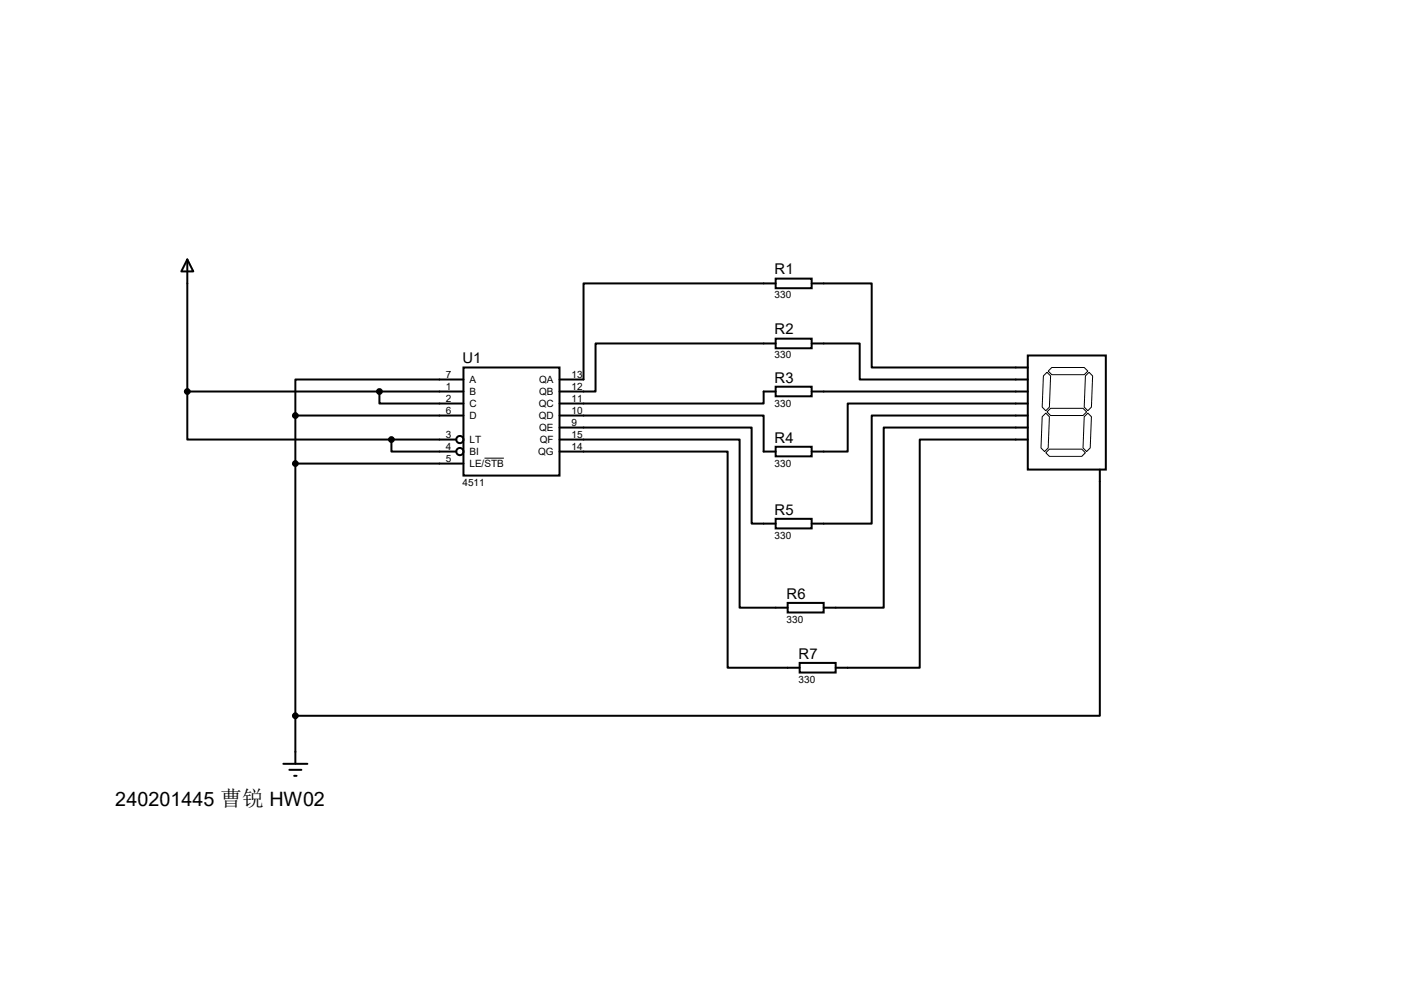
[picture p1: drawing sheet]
<svg xmlns="http://www.w3.org/2000/svg" width="297mm" height="210mm" viewBox="0 0 297 210" stroke-linecap="round" stroke-linejoin="round" font-family="sans-serif">
<g fill="none" stroke="#000" stroke-width=".42">
<path d="M39.6 54.9l1.3 2.5h-2.5zM39.6 54.9v27.9M164.1 58.9h7.6v2.1h-7.6zM164.1 59.9h-40.7v20.4h-5M171.7 59.9h12.7v17.8h33M98 77.7h20.4v22.9h-20.4zM164.1 71.6h7.6v2.1h-7.6zM164.1 72.6h-38.1v10.2h-7.6M171.7 72.6h10.2v7.7h35.5M217.4 75.2h16.5v24.1h-16.5zM39.6 82.8v10.2h43.2M39.6 82.8h58.4"/>
<path d="M62.5 87.9v73.6M62.5 98h35.5M62.5 87.9h35.5M80.3 82.8v2.5h17.7M82.8 93v2.5h13.7M82.8 93h13.7M98 80.3h-35.5v7.6M118.4 87.9h43.1v7.6h2.6M118.4 90.4h40.6v20.3h5.1M118.4 93h38.1v35.5h10.1M118.4 95.5h35.5v45.7h15.3M164.1 81.8h7.6v2h-7.6z"/>
<path d="M164.1 94.5h7.6v2h-7.6zM164.1 82.8h-2.6v2.5h-43.1M171.7 82.8h45.7M217.4 85.3h-38.1v10.2h-7.6M217.4 87.9h-33v22.8h-12.7M217.4 90.4h-30.5v38.1h-12.7M217.4 93h-22.8v48.2h-17.8M232.7 99.3v52.1h-170.2M164.1 109.7h7.6v2.1h-7.6zM166.6 127.5h7.6v2h-7.6zM169.2 140.2h7.6v2h-7.6zM59.9 161.5h5.1"/>
<path d="M61.2 162.8h2.6M62.2 164.1h.5"/>
<circle cx="97.3" cy="93" r=".76"/>
<circle cx="97.3" cy="95.5" r=".76"/>
</g>
<path d="M220.7 79.5l.8-.8 .7 .8-.2 6.6-.8 .8-.7-.8zM221.7 78.5l.8-.8h6.9l.7 .8-.7 .7h-6.9zM230.4 78.7l.7 .8-.2 6.6-.8 .8-.7-.8 .2-6.6zM102.5 96.9h4.1M221.2 95.8l.8-.8h6.9l.7 .8-.7 .7h-6.9zM221.2 87.4l.8 .7-.3 6.6-.7 .8-.8-.8 .3-6.6zM222.2 86.4h6.9l.8 .7-.8 .8h-6.9l-.7-.8zM229.4 88.1l.7-.7 .8 .7-.3 6.6-.7 .8-.8-.8z" fill="none" stroke="#000" stroke-width=".21"/>
<g fill="#000" stroke="#000" stroke-width=".42">
<circle cx="39.6" cy="82.8" r=".51"/>
<circle cx="62.5" cy="98" r=".51"/>
<circle cx="62.5" cy="87.9" r=".51"/>
<circle cx="80.3" cy="82.8" r=".51"/>
<circle cx="82.8" cy="93" r=".51"/>
<circle cx="62.5" cy="151.4" r=".51"/>
</g>
<text font-size="4.2" x="24.4" y="170.4">240201445 曹锐 HW02</text>
<g font-size="3.1">
<text x="163.9" y="58">R1</text>
<text x="163.9" y="70.7">R2</text>
<text x="97.8" y="76.8">U1</text>
<text x="163.9" y="80.9">R3</text>
<text x="163.9" y="93.6">R4</text>
<text x="163.9" y="108.8">R5</text>
<text x="166.4" y="126.6">R6</text>
<text x="169" y="139.3">R7</text>
</g>
<g font-size="2.1">
<text x="163.9" y="63.1">330</text>
<text x="163.9" y="75.8">330</text>
<text x="94.3" y="79.9">7</text>
<text x="94.3" y="82.4">1</text>
<text x="99.3" y="81">A</text>
<text x="99.3" y="83.6">B</text>
<text x="114" y="81">QA</text>
<text x="114" y="83.6">QB</text>
<text x="120.9" y="79.9">13</text>
<text x="120.9" y="82.4">12</text>
<text x="94.3" y="85">2</text>
<text x="94.3" y="87.5">6</text>
<text x="99.3" y="86.1">C</text>
<text x="99.3" y="88.6">D</text>
<text x="114" y="86.1">QC</text>
<text x="114" y="88.6">QD</text>
<text x="120.9" y="85">11</text>
<text x="120.9" y="87.5">10</text>
<text x="163.9" y="86">330</text>
<text x="94.3" y="92.6">3</text>
<text x="94.3" y="95.1">4</text>
<text x="99.3" y="93.7">LT</text>
<text x="114" y="91.2">QE</text>
<text x="114.2" y="93.7">QF</text>
<text x="120.9" y="90">9</text>
<text x="120.9" y="92.6">15</text>
<text x="120.9" y="95.1">14</text>
<text x="94.3" y="97.7">5</text>
<text x="99.3" y="96.3">BI</text>
<text x="99.3" y="98.8">LE/STB</text>
<text x="113.8" y="96.3">QG</text>
<text x="163.9" y="98.7">330</text>
<text x="97.8" y="102.7">4511</text>
<text x="163.9" y="113.9">330</text>
<text x="166.4" y="131.7">330</text>
<text x="169" y="144.4">330</text>
</g>
</svg>
